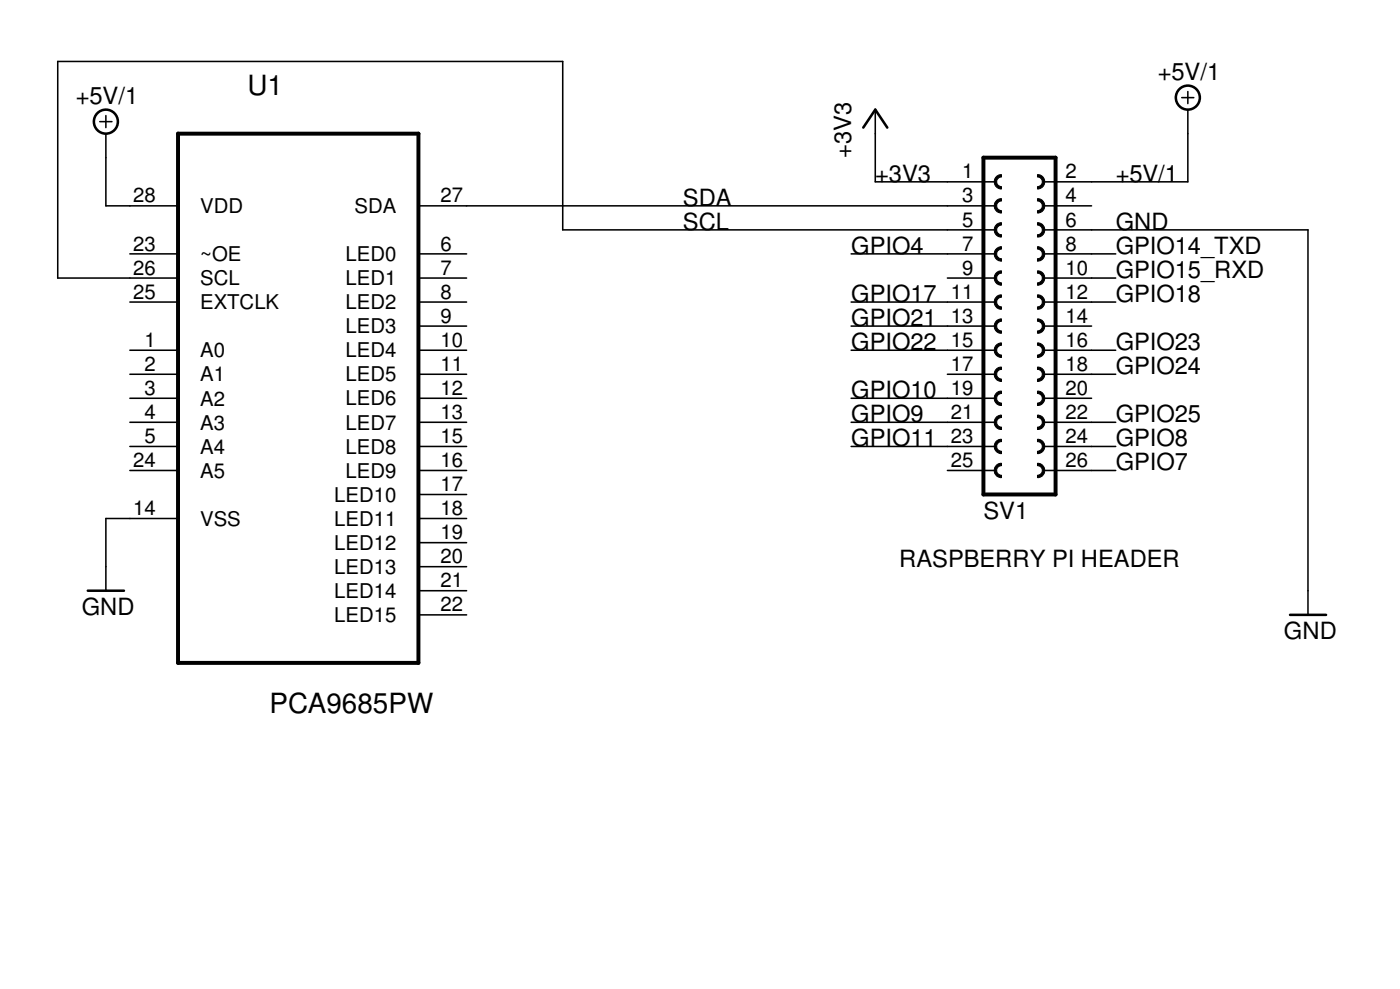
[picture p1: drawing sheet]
<svg xmlns="http://www.w3.org/2000/svg" width="210mm" height="148mm" viewBox="0 0 210 148" stroke-linecap="round" stroke-linejoin="round" font-family="sans-serif">
<g fill="#000" stroke="#000" stroke-width=".23">
<path d="M8.7 9.2h75.7zM15 18.2h1.8zM15.9 17.3v1.8zM84.4 9.2v25.2zM177.2 14.6h1.8zM178.1 13.7v1.8zM15.9 20v3.6zM15.9 30.8h3.6zM15.9 23.6v7.2zM19.5 30.8h7.2zM19.5 38h7.2zM62.7 30.8h7.3z"/>
<path d="M62.7 38h7.3zM70 30.8h72zM127.6 38h14.4zM131.2 16.4v3.6zM131.2 20v7.2zM142 27.2h7.2zM142 30.8h7.2zM142 34.4h7.2zM142 38h7.2zM84.4 34.4h57.6zM131.2 27.2h10.8zM156.5 27.2h7.2z"/>
<path d="M156.5 30.8h7.2zM156.5 34.4h7.2zM156.5 38h7.2zM163.7 38h3.6zM163.7 34.4h32.4zM163.7 27.2h14.4zM178.1 16.4v3.6zM178.1 20v7.2zM196.1 34.4v54.1zM8.7 9.2v32.5zM19.5 41.7h7.2zM19.5 45.3h7.2z"/>
<path d="M19.5 52.5h7.2zM19.5 56.1h7.2zM19.5 59.7h7.2zM8.7 41.7h10.8zM62.7 41.7h7.3zM62.7 45.3h7.3zM62.7 48.9h7.3zM62.7 52.5h7.3zM62.7 56.1h7.3zM62.7 59.7h7.3zM127.6 52.5h14.4zM127.6 45.3h14.4z"/>
<path d="M142 41.7h7.2zM142 45.3h7.2zM142 48.9h7.2zM142 52.5h7.2zM142 56.1h7.2zM142 59.7h7.2zM127.6 59.7h14.4zM127.6 48.9h14.4zM156.5 41.7h7.2zM156.5 45.3h7.2zM156.5 48.9h7.2zM156.5 52.5h7.2z"/>
<path d="M156.5 56.1h7.2zM156.5 59.7h7.2zM163.7 52.5h3.6zM163.7 56.1h3.6zM163.7 45.3h3.6zM163.7 41.7h3.6zM15.9 77.7h3.6zM19.5 63.3h7.2zM19.5 66.9h7.2zM19.5 70.5h7.2zM19.5 77.7h7.2zM62.7 63.3h7.3z"/>
<path d="M62.7 66.9h7.3zM62.7 70.5h7.3zM62.7 74.1h7.3zM62.7 77.7h7.3zM142 63.3h7.2zM142 66.9h7.2zM142 70.5h7.2zM127.6 66.9h14.4zM127.6 63.3h14.4zM156.5 63.3h7.2zM156.5 66.9h7.2zM156.5 70.5h7.2z"/>
<path d="M163.7 66.9h3.6zM163.7 63.3h3.6zM163.7 70.5h3.6zM15.9 84.9v3.6zM15.9 77.7v7.2zM62.7 81.3h7.3zM62.7 84.9h7.3zM62.7 88.5h7.3zM62.7 92.1h7.3zM196.1 88.5v3.6z"/>
</g>
<path d="M26.7 20v79.3zM26.7 20h36zM147.4 23.6h10.9zM158.3 23.6v50.5zM147.4 23.6v50.5zM147.4 74.1h10.9zM26.7 99.3h36zM62.7 20v79.3z" fill="#000" stroke="#000" stroke-width=".59"/>
<g fill="#000" stroke="#000" stroke-width=".15">
<path d="M149.5 33.6l.7-.2v.3a.72 .72 0 0 0-.8 .7 .72 .72 0 0 0 .8 .8v.3a1.08 1.08 0 0 1-1.1-.7 1.08 1.08 0 0 1 .4-1.2z" fill-rule="evenodd"/>
<path d="M149.5 30l.7-.2v.3a.72 .72 0 0 0-.8 .7 .72 .72 0 0 0 .8 .8v.3a1.08 1.08 0 0 1-1.1-.7 1.08 1.08 0 0 1 .4-1.2z" fill-rule="evenodd"/>
<path d="M149.3 26.6a.99 .99 0 0 1 .9-.4v.3a.72 .72 0 0 0-.8 .7 .72 .72 0 0 0 .8 .8v.3a1.09 1.09 0 0 1-1-.6 1.09 1.09 0 0 1 .1-1.1z" fill-rule="evenodd"/>
<path d="M149.3 37.4l.7-.4h.2v.3a.72 .72 0 0 0-.8 .7 .72 .72 0 0 0 .8 .8v.3a1.09 1.09 0 0 1-1-.6 1.09 1.09 0 0 1 .1-1.1z" fill-rule="evenodd"/>
<path d="M155.6 33.4a1.08 1.08 0 0 1 1 1 1.08 1.08 0 0 1-1 1.1v-.3a.72 .72 0 0 0 .7-.8 .72 .72 0 0 0-.7-.7z" fill-rule="evenodd"/>
<path d="M155.6 29.8a1.08 1.08 0 0 1 1 1 1.08 1.08 0 0 1-1 1.1v-.3a.72 .72 0 0 0 .7-.8 .72 .72 0 0 0-.7-.7z" fill-rule="evenodd"/>
<path d="M155.6 26.2a1.08 1.08 0 0 1 1 1 1.08 1.08 0 0 1-1 1.1v-.3a.72 .72 0 0 0 .7-.8 .72 .72 0 0 0-.7-.7z" fill-rule="evenodd"/>
<path d="M155.6 37a1.09 1.09 0 0 1 1 1 1.09 1.09 0 0 1-1 1.1v-.3a.72 .72 0 0 0 .7-.8 .72 .72 0 0 0-.7-.7z" fill-rule="evenodd"/>
<path d="M149.3 41a.99 .99 0 0 1 .9-.4v.3a.72 .72 0 0 0-.8 .8 .72 .72 0 0 0 .8 .7v.3a1.09 1.09 0 0 1-1-.6 1.09 1.09 0 0 1 .1-1.1z" fill-rule="evenodd"/>
<path d="M149.3 51.8l.7-.4h.2v.3a.73 .73 0 0 0-.8 .8 .73 .73 0 0 0 .8 .7v.4a1.09 1.09 0 0 1-1-.7 1.09 1.09 0 0 1 .1-1.1z" fill-rule="evenodd"/>
<path d="M149.5 48l.7-.2v.3a.72 .72 0 0 0-.8 .8 .72 .72 0 0 0 .8 .7v.3a1.08 1.08 0 0 1-1.1-.7 1.08 1.08 0 0 1 .4-1.2z" fill-rule="evenodd"/>
<path d="M149.5 44.4l.7-.2v.3a.72 .72 0 0 0-.8 .8 .72 .72 0 0 0 .8 .7v.3a1.08 1.08 0 0 1-1.1-.7 1.08 1.08 0 0 1 .4-1.2z" fill-rule="evenodd"/>
<path d="M149.5 58.8l.7-.2v.3a.72 .72 0 0 0-.8 .8 .72 .72 0 0 0 .8 .7v.3a1.08 1.08 0 0 1-1.1-.7 1.08 1.08 0 0 1 .4-1.2z" fill-rule="evenodd"/>
<path d="M149.3 55.4a.99 .99 0 0 1 .9-.4v.3a.72 .72 0 0 0-.8 .8 .72 .72 0 0 0 .8 .7v.3a1.09 1.09 0 0 1-1-.6 1.09 1.09 0 0 1 .1-1.1z" fill-rule="evenodd"/>
<path d="M155.6 40.6a1.08 1.08 0 0 1 1 1.1 1.08 1.08 0 0 1-1 1v-.3a.72 .72 0 0 0 .7-.7 .72 .72 0 0 0-.7-.8z" fill-rule="evenodd"/>
<path d="M155.6 51.4a1.09 1.09 0 0 1 1 1.1 1.09 1.09 0 0 1-1 1.1v-.4a.73 .73 0 0 0 .7-.7 .73 .73 0 0 0-.7-.8z" fill-rule="evenodd"/>
<path d="M155.6 47.8a1.08 1.08 0 0 1 1 1.1 1.08 1.08 0 0 1-1 1v-.3a.72 .72 0 0 0 .7-.7 .72 .72 0 0 0-.7-.8z" fill-rule="evenodd"/>
<path d="M155.6 44.2a1.08 1.08 0 0 1 1 1.1 1.08 1.08 0 0 1-1 1v-.3a.72 .72 0 0 0 .7-.7 .72 .72 0 0 0-.7-.8z" fill-rule="evenodd"/>
<path d="M155.6 55a1.08 1.08 0 0 1 1 1.1 1.08 1.08 0 0 1-1 1v-.3a.72 .72 0 0 0 .7-.7 .72 .72 0 0 0-.7-.8z" fill-rule="evenodd"/>
<path d="M149.5 69.6l.7-.2v.4a.72 .72 0 0 0-.8 .7 .72 .72 0 0 0 .8 .7v.4a1.08 1.08 0 0 1-1.1-.8 1.08 1.08 0 0 1 .4-1.2z" fill-rule="evenodd"/>
<path d="M149.3 66.2a.99 .99 0 0 1 .9-.4v.4a.72 .72 0 0 0-.8 .7 .72 .72 0 0 0 .8 .7v.4a1.09 1.09 0 0 1-1-.6 1.09 1.09 0 0 1 .1-1.2z" fill-rule="evenodd"/>
<path d="M149.5 62.4l.7-.2v.3a.72 .72 0 0 0-.8 .8 .72 .72 0 0 0 .8 .7v.3a1.08 1.08 0 0 1-1.1-.7 1.08 1.08 0 0 1 .4-1.2z" fill-rule="evenodd"/>
<path d="M155.6 58.6a1.08 1.08 0 0 1 1 1.1 1.08 1.08 0 0 1-1 1v-.3a.72 .72 0 0 0 .7-.7 .72 .72 0 0 0-.7-.8z" fill-rule="evenodd"/>
<path d="M155.6 69.4a1.08 1.08 0 0 1 1 1.1 1.08 1.08 0 0 1-1 1.1v-.4a.72 .72 0 0 0 .7-.7 .72 .72 0 0 0-.7-.7z" fill-rule="evenodd"/>
<path d="M155.6 65.8a1.08 1.08 0 0 1 1 1.1 1.08 1.08 0 0 1-1 1.1v-.4a.72 .72 0 0 0 .7-.7 .72 .72 0 0 0-.7-.7z" fill-rule="evenodd"/>
<path d="M155.6 62.2a1.08 1.08 0 0 1 1 1.1 1.08 1.08 0 0 1-1 1v-.3a.72 .72 0 0 0 .7-.7 .72 .72 0 0 0-.7-.8z" fill-rule="evenodd"/>
</g>
<path d="M131.2 16.4l-1.8 2.7zM131.2 16.4l1.8 2.7zM13.2 88.5h5.4zM193.4 92.1h5.4z" fill="#000" stroke="#000" stroke-width=".38"/>
<g fill="none" stroke="#000" stroke-width=".38">
<circle cx="15.9" cy="18.2" r="1.8"/>
<circle cx="178.1" cy="14.6" r="1.8"/>
</g>
<g font-size="4.2">
<text x="37.1" y="14.3">U1</text>
<text x="40.4" y="106.8">PCA9685PW</text>
</g>
<g font-size="3.6">
<text x="173.6" y="11.9">+5V/1</text>
<text x="11.4" y="15.5">+5V/1</text>
<text x="127.6" y="23.6" transform="rotate(-90 127.6 23.6)">+3V3</text>
<text x="131.2" y="27.2">+3V3</text>
<text x="167.3" y="27.2">+5V/1</text>
<text x="102.4" y="30.8">SDA</text>
<text x="102.4" y="34.4">SCL</text>
<text x="167.3" y="34.4">GND</text>
<text x="127.6" y="38">GPIO4</text>
<text x="167.3" y="41.6">GPIO15_RXD</text>
<text x="167.3" y="38">GPIO14_TXD</text>
<text x="127.6" y="45.3">GPIO17</text>
<text x="167.3" y="45.3">GPIO18</text>
<text x="127.6" y="52.5">GPIO22</text>
<text x="127.6" y="48.9">GPIO21</text>
<text x="167.3" y="52.5">GPIO23</text>
<text x="127.6" y="59.7">GPIO10</text>
<text x="167.3" y="56.1">GPIO24</text>
<text x="127.6" y="63.3">GPIO9</text>
<text x="167.3" y="63.3">GPIO25</text>
<text x="127.6" y="66.9">GPIO11</text>
<text x="167.3" y="66.9">GPIO8</text>
<text x="167.3" y="70.5">GPIO7</text>
<text x="147.4" y="77.7">SV1</text>
<text x="134.8" y="84.9">RASPBERRY PI HEADER</text>
<text x="12.3" y="92.1">GND</text>
<text x="192.5" y="95.7">GND</text>
</g>
<g font-size="3">
<text x="144.2" y="26.7">1</text>
<text x="159.8" y="26.7">2</text>
<text x="20" y="30.3">28</text>
<text x="30" y="31.9">VDD</text>
<text x="53.2" y="31.9">SDA</text>
<text x="66.1" y="30.3">27</text>
<text x="144.2" y="30.3">3</text>
<text x="144.2" y="33.9">5</text>
<text x="159.8" y="30.3">4</text>
<text x="159.8" y="33.9">6</text>
<text x="20" y="37.5">23</text>
<text x="20" y="41.1">26</text>
<text x="30" y="39.1">~OE</text>
<text x="51.8" y="39.1">LED0</text>
<text x="66.1" y="37.5">6</text>
<text x="66.1" y="41.1">7</text>
<text x="144.2" y="37.5">7</text>
<text x="144.2" y="41.1">9</text>
<text x="159.8" y="37.5">8</text>
<text x="159.8" y="41.1">10</text>
<text x="20" y="44.7">25</text>
<text x="30" y="42.7">SCL</text>
<text x="30" y="46.3">EXTCLK</text>
<text x="51.8" y="42.7">LED1</text>
<text x="51.8" y="46.3">LED2</text>
<text x="66.1" y="44.7">8</text>
<text x="142.5" y="44.7">11</text>
<text x="159.8" y="44.7">12</text>
<text x="21.7" y="52">1</text>
<text x="30" y="53.5">A0</text>
<text x="51.8" y="49.9">LED3</text>
<text x="51.8" y="53.5">LED4</text>
<text x="66.1" y="48.4">9</text>
<text x="66.1" y="52">10</text>
<text x="142.5" y="48.4">13</text>
<text x="142.5" y="52">15</text>
<text x="159.8" y="48.4">14</text>
<text x="159.8" y="52">16</text>
<text x="21.7" y="55.6">2</text>
<text x="21.7" y="59.2">3</text>
<text x="30" y="57.1">A1</text>
<text x="51.8" y="57.1">LED5</text>
<text x="66.1" y="55.6">11</text>
<text x="66.1" y="59.2">12</text>
<text x="142.5" y="55.6">17</text>
<text x="142.5" y="59.2">19</text>
<text x="159.8" y="55.6">18</text>
<text x="159.8" y="59.2">20</text>
<text x="21.7" y="62.8">4</text>
<text x="30" y="60.8">A2</text>
<text x="30" y="64.4">A3</text>
<text x="51.8" y="60.7">LED6</text>
<text x="51.8" y="64.4">LED7</text>
<text x="66.1" y="62.8">13</text>
<text x="142.5" y="62.8">21</text>
<text x="159.8" y="62.8">22</text>
<text x="20" y="70">24</text>
<text x="21.7" y="66.4">5</text>
<text x="30" y="68">A4</text>
<text x="30" y="71.6">A5</text>
<text x="51.8" y="68">LED8</text>
<text x="51.8" y="71.6">LED9</text>
<text x="66.1" y="66.4">15</text>
<text x="66.1" y="70">16</text>
<text x="142.5" y="66.4">23</text>
<text x="142.5" y="70">25</text>
<text x="159.8" y="66.4">24</text>
<text x="159.8" y="70">26</text>
<text x="20" y="77.2">14</text>
<text x="50.1" y="75.2">LED10</text>
<text x="66.1" y="73.6">17</text>
<text x="66.1" y="77.2">18</text>
<text x="30" y="78.8">VSS</text>
<text x="50.1" y="78.8">LED11</text>
<text x="50.1" y="82.4">LED12</text>
<text x="66.1" y="80.8">19</text>
<text x="50.1" y="86">LED13</text>
<text x="50.1" y="89.6">LED14</text>
<text x="66.1" y="84.4">20</text>
<text x="66.1" y="88">21</text>
<text x="50.1" y="93.2">LED15</text>
<text x="66.1" y="91.6">22</text>
</g>
</svg>
